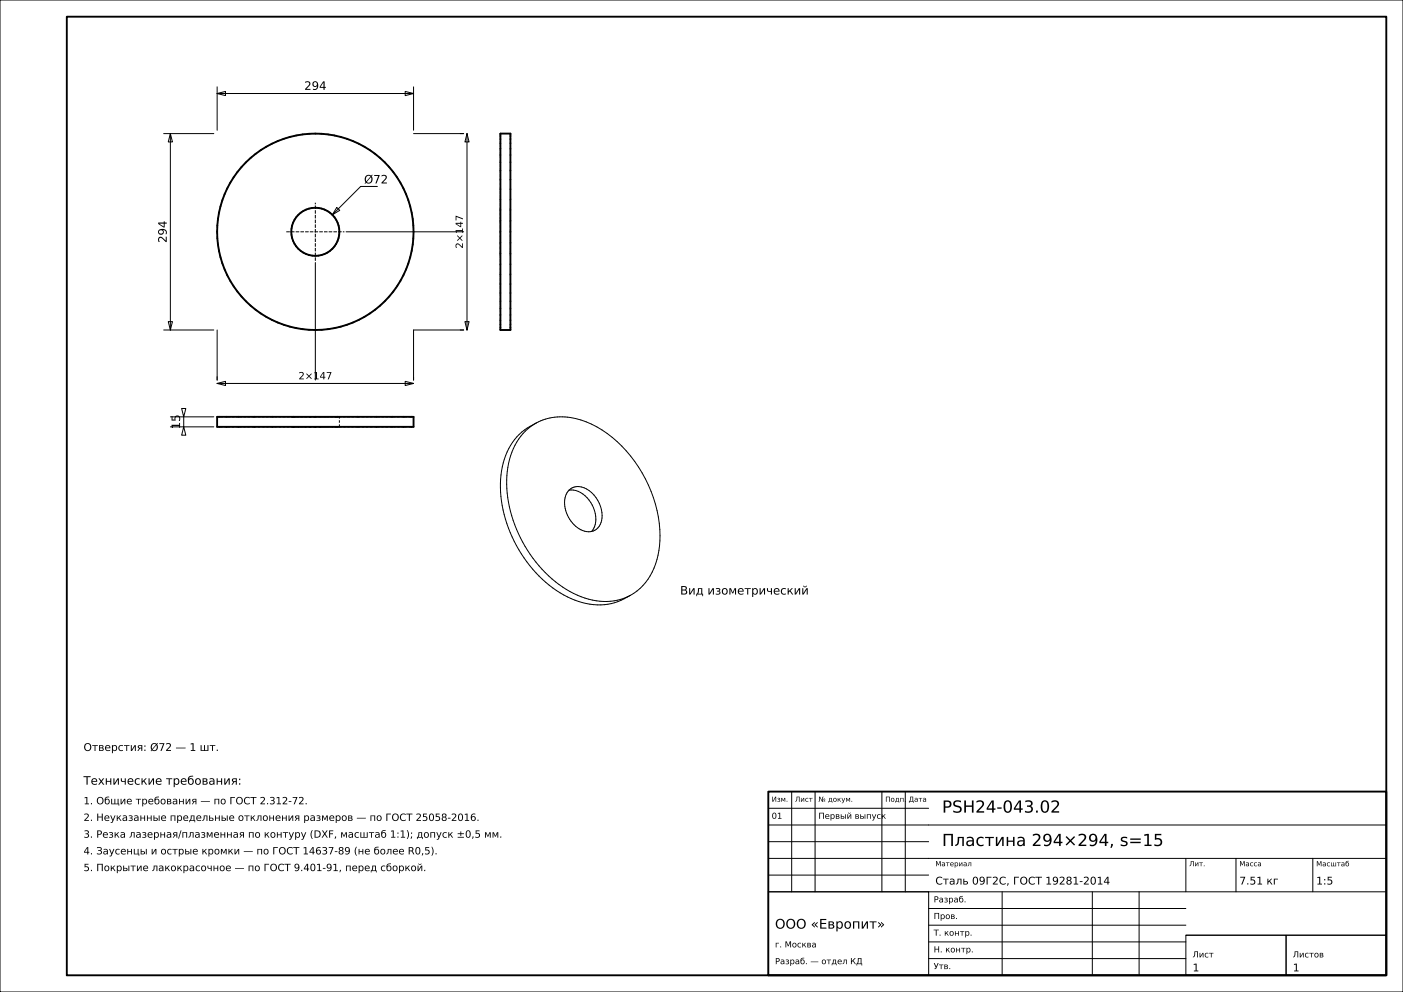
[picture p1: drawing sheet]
<svg xmlns="http://www.w3.org/2000/svg" width="420mm" height="297mm" viewBox="0 0 420 297" stroke-linecap="round" stroke-linejoin="round" font-family="sans-serif">
<g fill="none" stroke="#000" stroke-width=".3">
<path d="M0 0h420v297h-420zM49 40h15M51 40l.6 2.5h-1.2zM51 40v58.8M65 28l2.5-.6v1.2zM65 26v13M65 28h58.8M121.3 27.4l2.5 .6-2.5 .6zM123.8 26v13M123.8 40h15M139.8 40l.6 2.5h-1.2zM139.8 40v58.8"/>
<path d="M113 55.8h-5l-8.5 8.5M94.4 78.6v35.2M100.8 62.1l.9 .9-2.2 1.3zM103.6 69.4h35.2M49 98.8h15M50.4 96.3h1.2l-.6 2.5zM65 98.8v15M138.8 98.8h-15v15M139.2 96.3h1.2l-.6 2.5zM65 114.8l2.5-.6v1.2zM65 114.8h58.8M121.3 114.2l2.5 .6-2.5 .6z"/>
<path d="M51 124.8h13M51 127.8h13M54.4 122.3h1.2l-.6 2.5zM55 127.8l.6 2.5h-1.2zM55 124.8v3M160.6 126.6a18.6 18.6 0 0 0-10.7 16.8 38.9 38.9 0 0 0 20 35.3 18.3 18.3 0 0 0 18.8-.4M160.6 126.6a17.7 17.7 0 0 1 16.5 .4 38.7 38.7 0 0 1 20.3 36.4 18.3 18.3 0 0 1-8.7 14.9M160.6 126.6a18.5 18.5 0 0 0-8.9 15.8 38.9 38.9 0 0 0 20 35.3 18.2 18.2 0 0 0 17 .6M170.3 146.8a7.6 7.6 0 0 1 7.7 6.1 6.3 6.3 0 0 1-.9 6.2M170.4 146.7a4.4 4.4 0 0 1 6 .2 8.6 8.6 0 0 1 3 10.7 4.6 4.6 0 0 1-7.1 0 8.7 8.7 0 0 1-2.6-10.1zM237 237v30M244 237v30"/>
<path d="M264 237v30M271 237v30M230 257h185M230 252h48M230 247h185M230 242h48M355 257v10M370 257v10M393 257v10M230 267h48v25h-48zM230 267h185M230 262h48"/>
<path d="M278 277h77M278 272h77M300 267v25M327 267v25M341 267v25M278 287h77M278 282h77M355 280h30v12h-30zM355 280h60M385 280h30v12h-30z"/>
</g>
<g fill="none" stroke="#000" stroke-width=".56">
<path d="M20 5h395v287h-395zM149.8 40h3v58.8h-3zM65 124.8h58.8v3h-58.8zM230 237h185v55h-185z"/>
<circle cx="94.4" cy="69.4" r="29.4"/>
<circle cx="94.4" cy="69.4" r="7.2"/>
</g>
<g fill="none" stroke="#000" stroke-width=".3" stroke-dasharray=".7 .5" stroke-linecap="butt">
<path d="M94.4 40l-1.9 .1M66.6 59.9l-.6 1.9M67.2 58.1l-.6 1.8M68 56.4l-.8 1.7M68.9 54.7l-.9 1.7M70 53.1l-1.1 1.6M71.1 51.5l-1.1 1.6M72.3 50l-1.2 1.5M73.6 48.6l-1.3 1.4M75 47.3l-1.4 1.3M76.5 46.1l-1.5 1.2M78.1 45l-1.6 1.1"/>
<path d="M79.7 43.9l-1.6 1.1M81.4 43l-1.7 .9M83.1 42.2l-1.7 .8M84.9 41.6l-1.8 .6M86.8 41l-1.9 .6M88.7 40.6l-1.9 .4M90.6 40.3l-1.9 .3M92.5 40.1l-1.9 .2M96.3 40.1l-1.9-.1M98.2 40.3l-1.9-.2M100.1 40.6l-1.9-.3M102 41l-1.9-.4"/>
<path d="M103.9 41.6l-1.9-.6M105.7 42.2l-1.8-.6M107.4 43l-1.7-.8M109.1 43.9l-1.7-.9M110.7 45l-1.6-1.1M112.3 46.1l-1.6-1.1M113.8 47.3l-1.5-1.2M115.2 48.6l-1.4-1.3M116.5 50l-1.3-1.4M117.7 51.5l-1.2-1.5M118.8 53.1l-1.1-1.6M119.9 54.7l-1.1-1.6"/>
<path d="M120.8 56.4l-.9-1.7M121.6 58.1l-.8-1.7M122.2 59.9l-.6-1.8M149.8 56.6v-5.5M149.8 51.1v-4.7M149.8 46.4v-3.5M149.8 42.9v-2.2M149.8 40.7v-.7M152.8 56.6v-5.5M152.8 51.1v-4.7M152.8 46.4v-3.5M152.8 42.9v-2.2"/>
<path d="M152.8 40.7v-.7M65 69.4l.1 1.9M65.1 71.3l.2 1.9M65.1 67.5l-.1 1.9M65.3 73.2l.3 1.9M65.3 65.6l-.2 1.9M65.6 75.1l.4 1.9M65.6 63.7l-.3 1.9M66 77l.6 1.9M66 61.8l-.4 1.9M66.6 78.9l.6 1.8M87.2 69.4l.1-.9"/>
<path d="M87.3 68.5l.1-1M87.3 70.3l-.1-.9M87.4 67.5l.3-.9M87.4 71.3l-.1-1M87.7 66.6l.5-.8M87.7 72.2l-.3-.9M88.2 65.8l.5-.8M88.2 73l-.5-.8M88.7 65l.6-.7M88.7 73.8l-.5-.8M89.3 64.3l.7-.6M89.3 74.5l-.6-.7"/>
<path d="M90 63.7l.8-.5M90 75.1l-.7-.6M90.8 63.2l.8-.5M90.8 75.6l-.8-.5M91.6 62.7l.9-.3M91.6 76.1l-.8-.5M92.5 62.4l1-.1M92.5 76.4l-.9-.3M93.5 62.3l.9-.1M93.5 76.5l-1-.1M94.4 62.2l.9 .1M94.4 76.6l-.9-.1"/>
<path d="M95.3 62.3l1 .1M95.3 76.5l-.9 .1M96.3 62.4l.9 .3M96.3 76.4l-1 .1M97.2 62.7l.8 .5M97.2 76.1l-.9 .3M98 63.2l.8 .5M98 75.6l-.8 .5M98.8 63.7l.7 .6M98.8 75.1l-.8 .5M99.5 64.3l.6 .7M99.5 74.5l-.7 .6"/>
<path d="M100.1 65l.5 .8M100.1 73.8l-.6 .7M100.6 65.8l.5 .8M100.6 73l-.5 .8M101.1 66.6l.3 .9M101.1 72.2l-.5 .8M101.4 67.5l.1 1M101.4 71.3l-.3 .9M101.5 68.5l.1 .9M101.5 70.3l-.1 1M101.6 69.4l-.1 .9M122.2 78.9l.6-1.9"/>
<path d="M122.8 77l.4-1.9M122.8 61.8l-.6-1.9M123.2 75.1l.3-1.9M123.2 63.7l-.4-1.9M123.5 73.2l.2-1.9M123.5 65.6l-.3-1.9M123.7 71.3l.1-1.9M123.7 67.5l-.2-1.9M123.8 69.4l-.1-1.9M149.8 69.4v-.8M149.8 68.6v-.8M149.8 67.8v-.8"/>
<path d="M149.8 67v-.7M149.8 66.3v-.7M149.8 65.6v-.7M149.8 64.9v-.6M149.8 64.3v-.5M149.8 63.8v-.5M149.8 63.3v-.4M149.8 62.9v-.3M149.8 62.6v-.2M149.8 62.4v-.2M149.8 62.2v.2M149.8 62.4v.5"/>
<path d="M149.8 62.9v.9M149.8 63.8v1.1M149.8 64.9v1.4M149.8 66.3v1.5M149.8 67.8v1.6M149.8 69.4v1.6M149.8 71v1.5M149.8 72.5v1.4M149.8 73.9v1.1M149.8 75v.9M149.8 75.9v.5M149.8 76.4v.2"/>
<path d="M149.8 76.6v-.2M149.8 76.4v-.2M149.8 76.2v-.3M149.8 75.9v-.4M149.8 75.5v-.5M149.8 75v-.5M149.8 74.5v-.6M149.8 73.9v-.7M149.8 73.2v-.7M149.8 72.5v-.7M149.8 71.8v-.8M149.8 71v-.8"/>
<path d="M149.8 70.2v-.8M149.8 75.9v-6.5M149.8 69.4v-6.5M149.8 62.9v-6.3M152.8 69.4v.8M152.8 70.2v.8M152.8 71v.8M152.8 71.8v.7M152.8 72.5v.7M152.8 73.2v.7M152.8 73.9v.6M152.8 74.5v.5"/>
<path d="M152.8 75v.5M152.8 75.5v.4M152.8 75.9v.3M152.8 76.2v.2M152.8 76.4v.2M152.8 76.6v-.2M152.8 76.4v-.5M152.8 75.9v-.9M152.8 75v-1.1M152.8 73.9v-1.4M152.8 72.5v-1.5M152.8 71v-1.6"/>
<path d="M152.8 69.4v-1.6M152.8 67.8v-1.5M152.8 66.3v-1.4M152.8 64.9v-1.1M152.8 63.8v-.9M152.8 62.9v-.5M152.8 62.4v-.2M152.8 62.2v.2M152.8 62.4v.2M152.8 62.6v.3M152.8 62.9v.4M152.8 63.3v.5"/>
<path d="M152.8 63.8v.5M152.8 64.3v.6M152.8 64.9v.7M152.8 65.6v.7M152.8 66.3v.7M152.8 67v.8M152.8 67.8v.8M152.8 68.6v.8M152.8 75.9v-6.5M152.8 69.4v-6.5M152.8 62.9v-6.3M67.2 80.7l.8 1.7"/>
<path d="M68 82.4l.9 1.7M68.9 84.1l1.1 1.6M70 85.7l1.1 1.6M71.1 87.3l1.2 1.5M72.3 88.8l1.3 1.4M73.6 90.2l1.4 1.3M75 91.5l1.5 1.2M76.5 92.7l1.6 1.1M78.1 93.8l1.6 1.1M79.7 94.9l1.7 .9M81.4 95.8l1.7 .8M83.1 96.6l1.8 .6"/>
<path d="M84.9 97.2l1.9 .6M86.8 97.8l1.9 .4M88.7 98.2l1.9 .3M90.6 98.5l1.9 .2M92.5 98.7l1.9 .1M94.4 98.8l1.9-.1M96.3 98.7l1.9-.2M98.2 98.5l1.9-.3M100.1 98.2l1.9-.4M102 97.8l1.9-.6M103.9 97.2l1.8-.6M105.7 96.6l1.7-.8"/>
<path d="M107.4 95.8l1.7-.9M109.1 94.9l1.6-1.1M110.7 93.8l1.6-1.1M112.3 92.7l1.5-1.2M113.8 91.5l1.4-1.3M115.2 90.2l1.3-1.4M116.5 88.8l1.2-1.5M117.7 87.3l1.1-1.6M118.8 85.7l1.1-1.6M119.9 84.1l.9-1.7M120.8 82.4l.8-1.7M121.6 80.7l.6-1.8"/>
<path d="M149.8 98.8v-.7M149.8 98.1v-2.2M149.8 95.9v-3.5M149.8 92.4v-4.7M149.8 87.7v-5.5M149.8 82.2v-6.3M152.8 98.8v-.7M152.8 98.1v-2.2M152.8 95.9v-3.5M152.8 92.4v-4.7M152.8 87.7v-5.5M152.8 82.2v-6.3"/>
<path d="M65.7 124.8h-.7M65.7 127.8h-.7M67.9 124.8h-2.2M67.9 127.8h-2.2M71.4 124.8h-3.5M71.4 127.8h-3.5M76.1 124.8h-4.7M76.1 127.8h-4.7M81.6 124.8h-5.5M81.6 127.8h-5.5M87.2 124.8h.2M87.2 127.8h.2"/>
<path d="M87.4 124.8h-.2M87.4 124.8h.5M87.4 127.8h-.2M87.4 127.8h.5M87.9 124.8h-6.3M87.9 127.8h-6.3M87.9 124.8h-.5M87.9 124.8h.9M87.9 127.8h-.5M87.9 127.8h.9M88.8 124.8h-.9M88.8 124.8h1.1"/>
<path d="M88.8 127.8h-.9M88.8 127.8h1.1M89.9 124.8h-1.1M89.9 124.8h1.4M89.9 127.8h-1.1M89.9 127.8h1.4M91.3 124.8h-1.4M91.3 124.8h1.5M91.3 127.8h-1.4M91.3 127.8h1.5M92.8 124.8h-1.5M92.8 124.8h1.6"/>
<path d="M92.8 127.8h-1.5M92.8 127.8h1.6M94.4 124.8h-1.6M94.4 124.8h1.6M94.4 127.8h-1.6M94.4 127.8h1.6M94.4 124.8h-6.5M94.4 127.8h-6.5M96 124.8h-1.6M96 124.8h1.5M96 127.8h-1.6M96 127.8h1.5"/>
<path d="M97.5 124.8h-1.5M97.5 124.8h1.4M97.5 127.8h-1.5M97.5 127.8h1.4M98.9 124.8h-1.4M98.9 124.8h1.1M98.9 127.8h-1.4M98.9 127.8h1.1M100 124.8h-1.1M100 124.8h.9M100 127.8h-1.1M100 127.8h.9"/>
<path d="M100.9 124.8h-.9M100.9 124.8h.5M100.9 127.8h-.9M100.9 127.8h.5M100.9 124.8h-6.5M100.9 127.8h-6.5M101.4 124.8h-.5M101.4 124.8h.2M101.4 127.8h-.5M101.4 127.8h.2M101.6 127.8v-3M101.6 124.8h-.2"/>
<path d="M101.6 127.8h-.2M107.2 124.8h-6.3M107.2 127.8h-6.3M112.7 124.8h-5.5M112.7 127.8h-5.5M117.4 124.8h-4.7M117.4 127.8h-4.7M120.9 124.8h-3.5M120.9 127.8h-3.5M123.1 124.8h-2.2M123.1 127.8h-2.2M123.8 124.8h-.7"/>
<path d="M123.8 127.8h-.7"/>
</g>
<path d="M85.7 69.4h17.4M94.4 78.1v-17.4" fill="none" stroke="#000" stroke-width=".3" stroke-dasharray="1.1 .4" stroke-linecap="butt"/>
<g font-size="5">
<text x="282" y="243.3">PSH24-043.02</text>
<text x="282" y="253.3">Пластина 294×294, s=15</text>
</g>
<text font-size="4" x="232" y="278">ООО «Европит»</text>
<g font-size="3.5">
<text x="91.1" y="26.9">294</text>
<text x="109" y="54.9">Ø72</text>
<text x="49.9" y="72.7" transform="rotate(-90 49.9 72.7)">294</text>
<text x="53.9" y="128.5" transform="rotate(-90 53.9 128.5)">15</text>
<text x="203.6" y="178">Вид изометрический</text>
<text x="25" y="234.9">Технические требования:</text>
</g>
<g font-size="3.2">
<text x="25" y="224.8">Отверстия: Ø72 — 1 шт.</text>
<text x="280" y="264.8">Сталь 09Г2С, ГОСТ 19281-2014</text>
<text x="371" y="264.8">7.51 кг</text>
<text x="394" y="264.8">1:5</text>
<text x="357" y="290.8">1</text>
<text x="387" y="290.8">1</text>
</g>
<g font-size="3">
<text x="138.6" y="74.5" transform="rotate(-90 138.6 74.5)">2×147</text>
<text x="89.3" y="113.6">2×147</text>
<text x="25" y="240.8">1. Общие требования — по ГОСТ 2.312-72.</text>
<text x="25" y="245.8">2. Неуказанные предельные отклонения размеров — по ГОСТ 25058-2016.</text>
<text x="25" y="250.8">3. Резка лазерная/плазменная по контуру (DXF, масштаб 1:1); допуск ±0,5 мм.</text>
<text x="25" y="255.8">4. Заусенцы и острые кромки — по ГОСТ 14637-89 (не более R0,5).</text>
<text x="25" y="260.8">5. Покрытие лакокрасочное — по ГОСТ 9.401-91, перед сборкой.</text>
</g>
<g font-size="2.5">
<text x="231" y="245.1">01</text>
<text x="245" y="245.1">Первый выпуск</text>
<text x="279.5" y="270.2">Разраб.</text>
<text x="279.5" y="275.1">Пров.</text>
<text x="279.5" y="280.1">Т. контр.</text>
<text x="232" y="283.6">г. Москва</text>
<text x="279.5" y="285.1">Н. контр.</text>
<text x="357" y="286.6">Лист</text>
<text x="387" y="286.6">Листов</text>
<text x="232" y="288.7">Разраб. — отдел КД</text>
<text x="279.5" y="290.1">Утв.</text>
</g>
<g font-size="2.1">
<text x="231" y="240">Изм.</text>
<text x="238" y="240">Лист</text>
<text x="245" y="240">№ докум.</text>
<text x="265" y="240">Подп.</text>
<text x="272" y="240">Дата</text>
<text x="280" y="259.3">Материал</text>
<text x="356" y="259.3">Лит.</text>
<text x="371" y="259.3">Масса</text>
<text x="394" y="259.4">Масштаб</text>
</g>
</svg>
